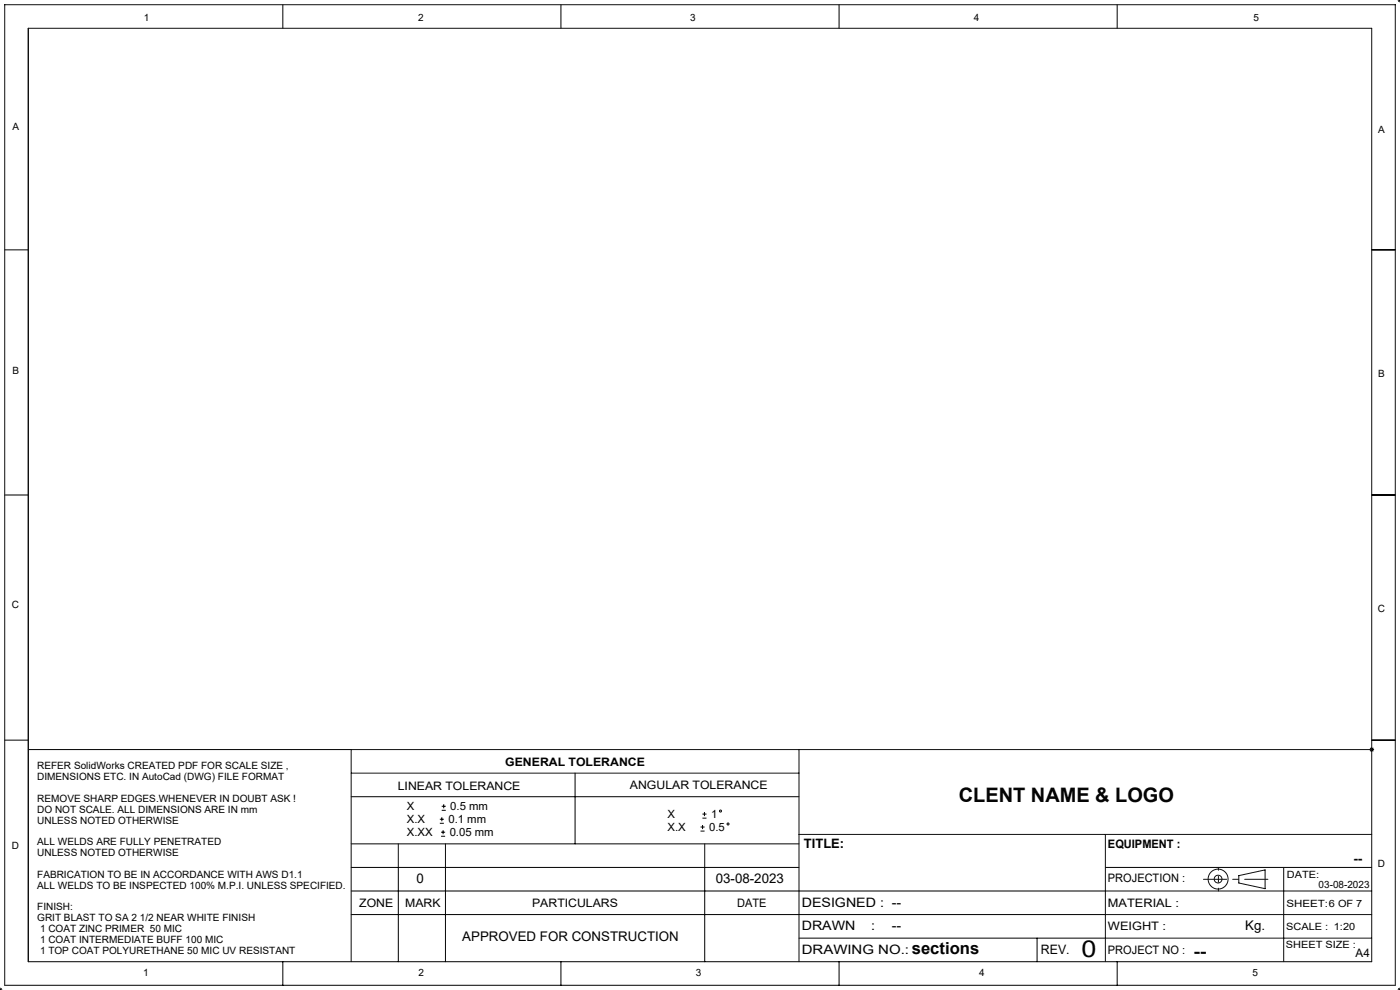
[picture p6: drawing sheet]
<svg xmlns="http://www.w3.org/2000/svg" width="297mm" height="210mm" viewBox="0 0 297 210" stroke-linecap="round" stroke-linejoin="round" font-family="sans-serif">
<g fill="none" stroke="#000" stroke-width=".21">
<path d="M296.9 0l.2 .1M297 -.1v.6M297 0l-.4 .4M60 1v5M119 1v5M178 1v5M237 1v5M296.5 0h.6M1 53h5M291 53h5M1 105h5M291 105h5"/>
<path d="M1 157h5M6 159h68.5M290.5 159h1M290.6 158.6l.8 .8M291 157h5M291 158.5v1M291.4 158.6l-.8 .8M74.5 169h95M74.5 179h95M93.3 174.6h.9M93.3 173.8h.9M93.6 177.4h.8"/>
<path d="M93.6 176.5h.8M93.7 171.9h.9M93.7 171h.9M93.7 173.4v.8M94 176.1v.9M94.1 170.6v.9M122 164v15M148.6 176.3h.9M148.6 175.4h.9M149 173.5h.9M149 172.7h.9M149 175v.9"/>
<path d="M149.4 172.3v.8M74.5 189h160M74.5 194h160M74.5 184h95M84.5 184v20M94.5 184v20M149.5 184v20M169.5 199h65M220 199v5M234.5 184h56.5M-.1 210h.6M0 210l.1 .1"/>
<path d="M0 209.5v.6M.4 209.6l-.4 .5M1 209h295M6 204h285M60 204v5M119 204v5M178 204v5M237 204v5M296.5 210h.6M296.6 209.6l.4 .5M297 209.5v.6M297.1 209.9l-.2 .2"/>
<circle cx="152.8" cy="172" r=".21"/>
<circle cx="154.5" cy="174.8" r=".21"/>
</g>
<g fill="none" stroke="#0f0f0f" stroke-width=".21">
<path d="M169.5 159v45M291 159h-216.5v45M74.5 164h95M84.5 179v5M94.5 179v5M149.5 179v5M169.5 177h121.5M234.5 177v27M234.5 189h56.5M234.5 199h56.5M234.5 194h56.5M262.8 185.7l5.6-1.2v4l-5.6-1.2z"/>
<path d="M272.3 184v20M1 209v-208h295v208M6 204v-198h285v198"/>
<circle cx="258.4" cy="186.5" r="2.12"/>
<circle cx="258.4" cy="186.5" r=".82"/>
</g>
<path d="M269 186.5h-13.7" fill="none" stroke="#0f0f0f" stroke-width=".21" stroke-dasharray="6.3 1.3 1.3 1.3" stroke-dashoffset="1.4"/>
<path d="M258.5 184v5" fill="none" stroke="#0f0f0f" stroke-width=".21" stroke-dasharray="6.3 1.3 1.3 1.3" stroke-dashoffset="5.8"/>
<text font-size="4.9" x="229.4" y="202.9">0</text>
<text font-size="4.2" x="203.4" y="170.1">CLENT NAME &amp; LOGO</text>
<g font-size="3.5">
<text x="193.4" y="202.3">sections</text>
<text x="253.2" y="203">--</text>
</g>
<g font-size="2.8">
<text x="287.1" y="183">--</text>
<text x="88.4" y="187.3">0</text>
<text x="151.9" y="187.3">03-08-2023</text>
<text x="264.2" y="197.3">Kg.</text>
<text x="98.1" y="199.6">APPROVED FOR CONSTRUCTION</text>
</g>
<g font-size="2.7">
<text x="170.5" y="180">TITLE:</text>
<text x="170.1" y="197.3">DRAWN</text>
<text x="170.1" y="192.4">DESIGNED : --</text>
<text x="184.8" y="197.3">:</text>
<text x="189.2" y="197.3">--</text>
<text x="170.1" y="202.3">DRAWING NO.:</text>
<text x="220.8" y="202.3">REV.</text>
</g>
<g font-size="2.5">
<text x="84.4" y="167.5">LINEAR TOLERANCE</text>
<text x="107.2" y="162.5">GENERAL TOLERANCE</text>
<text x="133.6" y="167.4">ANGULAR TOLERANCE</text>
<text x="235" y="179.9">EQUIPMENT :</text>
<text x="235" y="187">PROJECTION :</text>
<text x="76.2" y="192.4">ZONE</text>
<text x="86" y="192.4">MARK</text>
<text x="112.9" y="192.4">PARTICULARS</text>
<text x="156.4" y="192.4">DATE</text>
<text x="235" y="192.4">MATERIAL :</text>
<text x="235" y="197.3">WEIGHT :</text>
<text x="235" y="202.3">PROJECT NO :</text>
<text x="287.6" y="203.1">A4</text>
</g>
<g font-size="2.4">
<text x="86.3" y="171.8">X</text>
<text x="95.5" y="171.8">0.5 mm</text>
<text x="141.6" y="173.5">X</text>
<text x="150.8" y="173.5">1</text>
<text x="86.3" y="174.6">X.X</text>
<text x="86.3" y="177.3">X.XX</text>
<text x="95.1" y="174.6">0.1 mm</text>
<text x="95.4" y="177.3">0.05 mm</text>
<text x="141.6" y="176.2">X.X</text>
<text x="150.4" y="176.2">0.5</text>
</g>
<g font-size="2.1">
<text x="30.5" y="4.5">1</text>
<text x="88.7" y="4.5">2</text>
<text x="146.4" y="4.5">3</text>
<text x="206.6" y="4.5">4</text>
<text x="265.9" y="4.5">5</text>
<text x="2.6" y="27.7">A</text>
<text x="292.4" y="28.3">A</text>
<text x="2.6" y="79.4">B</text>
<text x="292.4" y="79.9">B</text>
<text x="2.5" y="129.1">C</text>
<text x="292.3" y="129.8">C</text>
<text x="7.9" y="163.2">REFER SolidWorks CREATED PDF FOR SCALE SIZE ,</text>
<text x="7.9" y="165.5">DIMENSIONS ETC. IN AutoCad (DWG) FILE FORMAT</text>
<text x="7.9" y="170.1">REMOVE SHARP EDGES.WHENEVER IN DOUBT ASK !</text>
<text x="7.9" y="172.4">DO NOT SCALE. ALL DIMENSIONS ARE IN mm</text>
<text x="7.9" y="174.7">UNLESS NOTED OTHERWISE</text>
<text x="7.9" y="179.3">ALL WELDS ARE FULLY PENETRATED</text>
<text x="2.5" y="180.1">D</text>
<text x="7.9" y="181.6">UNLESS NOTED OTHERWISE</text>
<text x="292.3" y="184">D</text>
<text x="7.9" y="186.2">FABRICATION TO BE IN ACCORDANCE WITH AWS D1.1</text>
<text x="7.9" y="188.5">ALL WELDS TO BE INSPECTED 100% M.P.I. UNLESS SPECIFIED.</text>
<text x="273" y="186.2">DATE:</text>
<text x="279.7" y="188.5">03-08-2023</text>
<text x="7.9" y="193.1">FINISH:</text>
<text x="7.9" y="195.4">GRIT BLAST TO SA 2 1/2 NEAR WHITE FINISH</text>
<text x="8.5" y="197.7">1 COAT ZINC PRIMER 50 MIC</text>
<text x="272.9" y="197.3">SCALE : 1:20</text>
<text x="272.9" y="192.4">SHEET:6 OF 7</text>
<text x="8.5" y="200">1 COAT INTERMEDIATE BUFF 100 MIC</text>
<text x="8.5" y="202.3">1 TOP COAT POLYURETHANE 50 MIC UV RESISTANT</text>
<text x="272.8" y="201.2">SHEET SIZE :</text>
<text x="30.4" y="206.9">1</text>
<text x="88.8" y="206.9">2</text>
<text x="147.6" y="206.9">3</text>
<text x="207.8" y="206.9">4</text>
<text x="265.7" y="206.9">5</text>
</g>
</svg>
